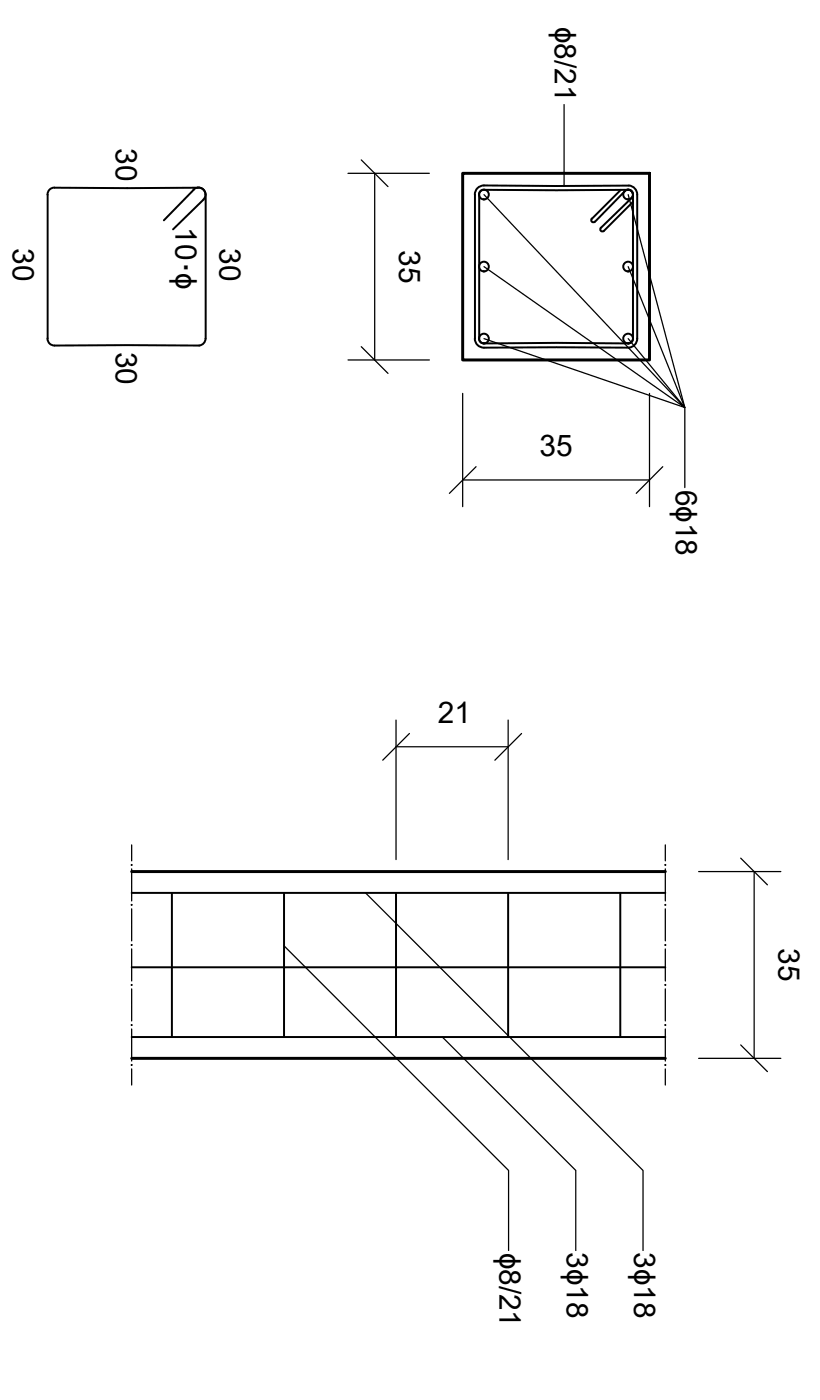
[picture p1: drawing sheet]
<svg xmlns="http://www.w3.org/2000/svg" width="123mm" height="210mm" viewBox="0 0 123 210" stroke-linecap="round" stroke-linejoin="round" font-family="sans-serif">
<!-- layer: armatura flessione -->
<g fill="none" stroke="#000" stroke-width=".3">
<path d="M19.7 133.9h80M19.7 145h80M19.7 155.5h80"/>
<circle cx="72.5" cy="29.2" r=".73"/>
<circle cx="72.5" cy="40" r=".73"/>
<circle cx="94.1" cy="40" r=".73"/>
<circle cx="94.1" cy="29.2" r=".73"/>
<circle cx="72.5" cy="50.8" r=".73"/>
<circle cx="94.1" cy="50.8" r=".73"/>
</g>
<!-- layer: cls -->
<path d="M69.3 26h28.1v28h-28.1zM19.7 130.7h80M19.7 158.7h80" fill="none" stroke="#000" stroke-width=".44"/>
<!-- layer: armatura taglio -->
<g fill="none" stroke="#000" stroke-width=".3">
<path d="M7.1 29.2v21.6M29 28.4a1.05 1.05 0 0 1 1.5 0 1.05 1.05 0 0 1 0 1.5M29 28.4l-4.4 4.6M29.6 28.1a1.05 1.05 0 0 1 1.2 1.1M29.7 28.1h-21.5a1.05 1.05 0 0 0-1.1 1.1M30.5 29.9l-4.6 4.5M30.8 29.2v21.6M71.2 29.2v21.6M71.8 29.2v21.6M72.5 28.4a.73 .73 0 0 0-.7 .8M72.5 28.5h21.7M88.7 32.8a.34 .34 0 0 0 0 .4 .34 .34 0 0 0 .5 0l4.4-4.5a.73 .73 0 0 1 1.1 0 .73 .73 0 0 1 0 1l-4.6 4.5"/>
<path d="M90.1 34.1a.33 .33 0 0 0 0 .5 .33 .33 0 0 0 .4 0M93.1 28.5l-4.4 4.3M94 28.4a.73 .73 0 0 1 .9 .8M94.3 27.8h-21.8a1.37 1.37 0 0 0-1.3 1.4M94.3 27.8a1.37 1.37 0 0 1 1.2 1.4M94.9 29.2v21.6a.74 .74 0 0 1-.7 .7l-10.8-.1-10.9 .1a.73 .73 0 0 1-.7-.7M94.9 30.3l-4.4 4.3M95.5 29.2v21.6a1.37 1.37 0 0 1-1.2 1.3h-21.8a1.37 1.37 0 0 1-1.3-1.3M7.1 50.8a1.05 1.05 0 0 0 1.1 1h21.7M30.8 50.8a1.05 1.05 0 0 1-.9 1M25.8 133.9v21.6M42.6 133.9v21.6"/>
<path d="M59.4 133.9v21.6M76.2 133.9v21.6M93 133.9v21.6"/>
</g>
<!-- layer: testi -->
<path d="M72.5 29.2l30.1 31.9-30.1-21.1M94.2 40l8.4 21.1v12M94.2 29.2l8.4 31.9-8.4-10.3M72.5 50.8l30.1 10.3M54.8 133.9l41.6 41.6v12M42.6 141.8l33.6 33.7v12M66.3 155.5l20 20v12" fill="none" stroke="#000" stroke-width=".19"/>
<!-- layer: testi staffe -->
<path d="M84.5 15.7v12.2" fill="none" stroke="#000" stroke-width=".19"/>
<!-- layer: quote -->
<g fill="none" stroke="#000" stroke-width=".19">
<path d="M52.2 26h12.2M54.2 24l4 4M56.2 26v28M52.2 54h12.2M54.2 52l4 4M69.3 59v17M97.4 59v17M69.3 72h28.1M71.4 70l-4 4M99.3 70l-3.9 4M104.7 130.7h12.3M111 128.7l4 4"/>
<path d="M113 130.7v28M104.7 158.7h12.3M111 156.7l4 4"/>
</g>
<!-- layer: proiezioni -->
<g fill="none" stroke="#000" stroke-width=".19">
<path d="M19.7 126.7v2.4M19.7 130.3v4.8M19.7 136.3v4.8M99.7 126.7v2.4M99.7 130.3v4.8M99.7 136.3v4.8M19.7 142.3v4.8M19.7 148.3v4.8M19.7 154.3v4.8M99.7 142.3v4.8M99.7 148.3v4.8M99.7 154.3v4.8"/>
<path d="M19.7 160.3v2.4M99.7 160.3v2.4"/>
</g>
<g fill="#000" stroke="#000" stroke-width=".15">
<circle cx="19.7" cy="129.7" r=".08"/>
<circle cx="19.7" cy="135.7" r=".08"/>
<circle cx="99.7" cy="135.7" r=".08"/>
<circle cx="99.7" cy="129.7" r=".08"/>
<circle cx="19.7" cy="159.7" r=".08"/>
<circle cx="19.7" cy="141.7" r=".08"/>
<circle cx="19.7" cy="153.7" r=".08"/>
<circle cx="19.7" cy="147.7" r=".08"/>
<circle cx="99.7" cy="141.7" r=".08"/>
<circle cx="99.7" cy="159.7" r=".08"/>
<circle cx="99.7" cy="147.7" r=".08"/>
<circle cx="99.7" cy="153.7" r=".08"/>
</g>
<!-- layer: quote staffe -->
<path d="M59.4 108v20.9M59.4 112h16.8M61.4 110l-4 4M76.2 108v20.9M78.2 110l-4 4" fill="none" stroke="#000" stroke-width=".19"/>
<text font-size="5.8" x="25.8" y="39.1" transform="rotate(90 25.8 39.1)">·</text>
<g font-size="4.5">
<text x="83.1" y="4.1" transform="rotate(90 83.1 4.1)">ɸ8/21</text>
<text x="17.4" y="22.2" transform="rotate(90 17.4 22.2)">30</text>
<text x="26.3" y="34.1" transform="rotate(90 26.3 34.1)">10 ɸ</text>
<text x="1.9" y="37.2" transform="rotate(90 1.9 37.2)">30</text>
<text x="32.9" y="37.2" transform="rotate(90 32.9 37.2)">30</text>
<text x="59.8" y="37.5" transform="rotate(90 59.8 37.5)">35</text>
<text x="17.4" y="52.8" transform="rotate(90 17.4 52.8)">30</text>
<text x="80.9" y="68.3">35</text>
<text x="101.3" y="73.4" transform="rotate(90 101.3 73.4)">6ɸ18</text>
<text x="65.6" y="108.4">21</text>
<text x="116.7" y="142.2" transform="rotate(90 116.7 142.2)">35</text>
<text x="74.9" y="187.8" transform="rotate(90 74.9 187.8)">ɸ8/21</text>
<text x="85" y="187.8" transform="rotate(90 85 187.8)">3ɸ18</text>
<text x="95" y="187.8" transform="rotate(90 95 187.8)">3ɸ18</text>
</g>
</svg>
